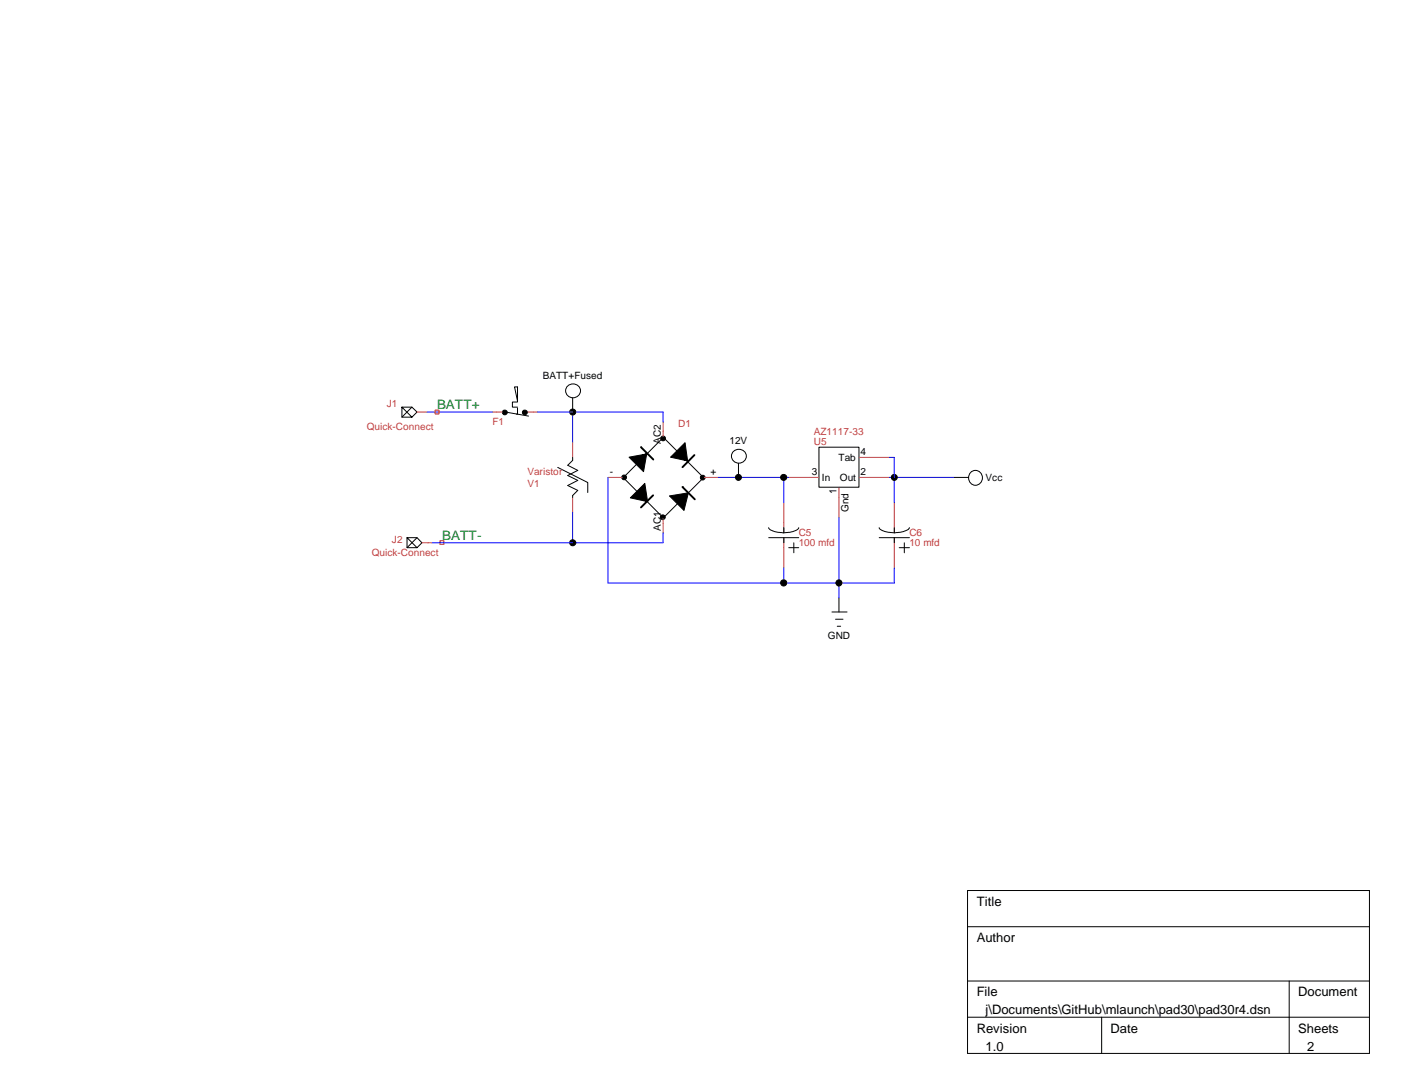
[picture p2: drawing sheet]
<svg xmlns="http://www.w3.org/2000/svg" width="279mm" height="216mm" viewBox="0 0 279 216" stroke-linecap="round" stroke-linejoin="round" font-family="sans-serif">
<g fill="none" stroke="#000" stroke-width=".2">
<path d="M102.9 79.7l-.6-2.8h.6v3h-1v1h1M112.8 76.9a1.43 1.43 0 0 1 2.1-.3 1.43 1.43 0 0 1-.1 2.2 1.44 1.44 0 0 1-1.8-.1 1.44 1.44 0 0 1-.2-1.8zM113.9 79.1v2.8M79.9 80.9h2l1 1-1 1h-2v-2l2 2M81.9 80.9l-2 2M100.5 81.9l4.6 .8M102.9 81.1v1.2h-.2M110.9 92.9l6 3v2M113.9 90.9v.6l-1 1 2 1-2 1 2 1-2 1 2 1-1 1v.4M125.1 90.9l3.7-.7-1 .3 .8-.3-.6 3.6zM125.3 99l2.9-2.9 .6 3.6-.7-.3 .7 .3zM131.9 87l8 8-8 8-7.9-8z"/>
<path d="M133.1 98.6l3.8-.7-.9 3.6zM133.3 90.9l2.9-2.9 .5 3.6-.6-.2 .7 .3zM145.7 89.9a1.43 1.43 0 0 1 2.2-.3 1.43 1.43 0 0 1-.1 2.2 1.44 1.44 0 0 1-1.8-.1 1.44 1.44 0 0 1-.3-1.8zM146.9 92.1v2.8M162.9 88.9h7.9v8h-7.9zM189.8 94.9h2.8M193.2 93.8a1.43 1.43 0 0 1 2.2 1.2 1.43 1.43 0 0 1-2.2 1.2 1.58 1.58 0 0 1 0-2.4zM80.9 106.9h2l1 1-1 1h-2v-2l2 2M82.9 106.9l-2 2M152.9 104.9a2.8 2.8 0 0 0 2.5 1h.5M152.9 106.9h5.9M155.9 104.9v1"/>
<path d="M155.9 106.9v1M156.8 108.9h2M157.9 107.9v2M158.8 104.9a2.8 2.8 0 0 1-2.5 1h-.4M166.8 118.9v2.8M174.8 104.9a2.8 2.8 0 0 0 2.6 1h.4M174.8 106.9h6M177.8 104.9v1M177.8 106.9v1M178.8 108.9h2M179.8 107.9v2M180.8 104.9a2.99 2.99 0 0 1-2.5 1h-.5"/>
<path d="M165.4 121.7h3M166.2 123.1h1.4M166.5 124.5h.7M192.4 177h79.9v32.4h-79.9zM192.4 184.2h79.9M192.4 195h79.9M256.4 195v14.4M192.4 202.2h79.9M219.1 202.2v7.2"/>
<circle cx="100.4" cy="82" r=".48"/>
<circle cx="104.4" cy="82" r=".48"/>
<circle cx="113.9" cy="81.9" r=".61"/>
<circle cx="124.1" cy="94.9" r=".47"/>
<circle cx="131.9" cy="87.2" r=".47"/>
<circle cx="139.7" cy="94.9" r=".47"/>
<circle cx="146.9" cy="94.9" r=".59"/>
<circle cx="155.9" cy="94.9" r=".61"/>
<circle cx="177.8" cy="94.9" r=".59"/>
<circle cx="113.9" cy="107.9" r=".61"/>
<circle cx="131.8" cy="102.8" r=".48"/>
<circle cx="155.8" cy="115.9" r=".62"/>
<circle cx="166.8" cy="115.9" r=".6"/>
</g>
<g fill="none" stroke="#c04040" stroke-width=".2">
<path d="M82.9 81.9h2M97.9 81.9h2M104.9 81.9h2M113.9 87.9v3M113.9 98.9v3M120.9 94.9h3M131.9 83.9v3M139.9 94.9h3M155.9 99.9v6M156.8 94.9h6.1M166.8 96.9v6M170.9 94.9h5.9"/>
<path d="M170.9 90.9h5.9M177.8 99.9v6M83.9 107.9h2M131.9 102.9v3M155.9 106.9v6M177.8 106.9v6"/>
</g>
<path d="M84.9 81.9h13M106.9 81.9h25v2M113.9 81.9v6M120.9 94.9v21h56.9v-3M142.9 94.9h13.9M155.9 94.9v5M176.8 94.9h13M176.8 90.9h1v9M113.9 101.9v6M131.9 105.9v2h-46M155.9 112.9v3M166.8 102.9v16" fill="none" stroke="#00f" stroke-width=".2"/>
<g fill="#000">
<path d="M125.1 90.9l3.7-.7-1 .3 .8-.3-.6 3.6zM125.3 99l2.9-2.9 .6 3.6-.7-.3 .7 .3zM133.3 90.9l2.9-2.9 .5 3.6-.6-.2 .7 .3zM133.1 98.6l3.8-.7-.9 3.6z"/>
<circle cx="100.4" cy="82" r=".48"/>
<circle cx="104.4" cy="82" r=".48"/>
<circle cx="113.9" cy="81.9" r=".61"/>
<circle cx="124.1" cy="94.9" r=".47"/>
<circle cx="131.9" cy="87.2" r=".47"/>
<circle cx="139.7" cy="94.9" r=".47"/>
<circle cx="146.9" cy="94.9" r=".59"/>
<circle cx="155.9" cy="94.9" r=".61"/>
<circle cx="177.8" cy="94.9" r=".59"/>
<circle cx="113.9" cy="107.9" r=".61"/>
<circle cx="131.8" cy="102.8" r=".48"/>
<circle cx="155.8" cy="115.9" r=".62"/>
<circle cx="166.8" cy="115.9" r=".6"/>
</g>
<path d="M127.5 88.9l2.4 2.5M129.9 98.5l-2.4 2.4M135.8 96.8l2.4 2.5M138.1 90.5l-2.4 2.4" fill="none" stroke="#000" stroke-width=".38"/>
<path d="M86.5 81.5h.8v.8h-.8zM87.5 107.5h.8v.7h-.8z" fill="none" stroke="#f00" stroke-width=".2"/>
<g font-size="2.6" fill="#008020">
<text x="86.9" y="81.4">BATT+</text>
<text x="87.9" y="107.4">BATT-</text>
</g>
<g font-size="2.6">
<text x="194.2" y="180.1">Title</text>
<text x="194.2" y="187.3">Author</text>
<text x="173.9" y="201.7">\\gkar\Users\waynej\Documents\GitHub\mlaunch\pad30\pad30r4.dsn</text>
<text x="194.2" y="198.1">File</text>
<text x="258.1" y="198.1">Document</text>
<text x="194.2" y="205.3">Revision</text>
<text x="196" y="208.9">1.0</text>
<text x="220.9" y="205.3">Date</text>
<text x="258.1" y="205.3">Sheets</text>
<text x="260" y="208.9">2</text>
</g>
<g font-size="2">
<text x="107.9" y="75.3">BATT+Fused</text>
<text x="131.4" y="88.2" transform="rotate(-90 131.4 88.2)">AC2</text>
<text x="145.1" y="88.3">12V</text>
<text x="121.3" y="94.5">-</text>
<text x="141.3" y="94.5">+</text>
<text x="161.5" y="94.5">3</text>
<text x="163.4" y="95.7">In</text>
<text x="166.8" y="91.7">Tab</text>
<text x="167" y="95.7">Out</text>
<text x="171.1" y="94.5">2</text>
<text x="171.1" y="90.5">4</text>
<text x="196" y="95.7">Vcc</text>
<text x="166.4" y="98.3" transform="rotate(-90 166.4 98.3)">1</text>
<text x="168.7" y="101.8" transform="rotate(-90 168.7 101.8)">Gnd</text>
<text x="131.4" y="105.5" transform="rotate(-90 131.4 105.5)">AC1</text>
<text x="164.6" y="127">GND</text>
</g>
<g font-size="2" fill="#c04040">
<text x="76.9" y="80.9">J1</text>
<text x="72.9" y="85.5">Quick-Connect</text>
<text x="97.9" y="84.5">F1</text>
<text x="134.9" y="84.9">D1</text>
<text x="161.8" y="88.5">U5</text>
<text x="161.8" y="86.5">AZ1117-33</text>
<text x="104.9" y="94.5">Varistor</text>
<text x="104.9" y="96.9">V1</text>
<text x="77.9" y="107.9">J2</text>
<text x="158.8" y="106.5">C5</text>
<text x="180.8" y="106.5">C6</text>
<text x="73.9" y="110.5">Quick-Connect</text>
<text x="158.8" y="108.5">100 mfd</text>
<text x="180.8" y="108.5">10 mfd</text>
</g>
</svg>
